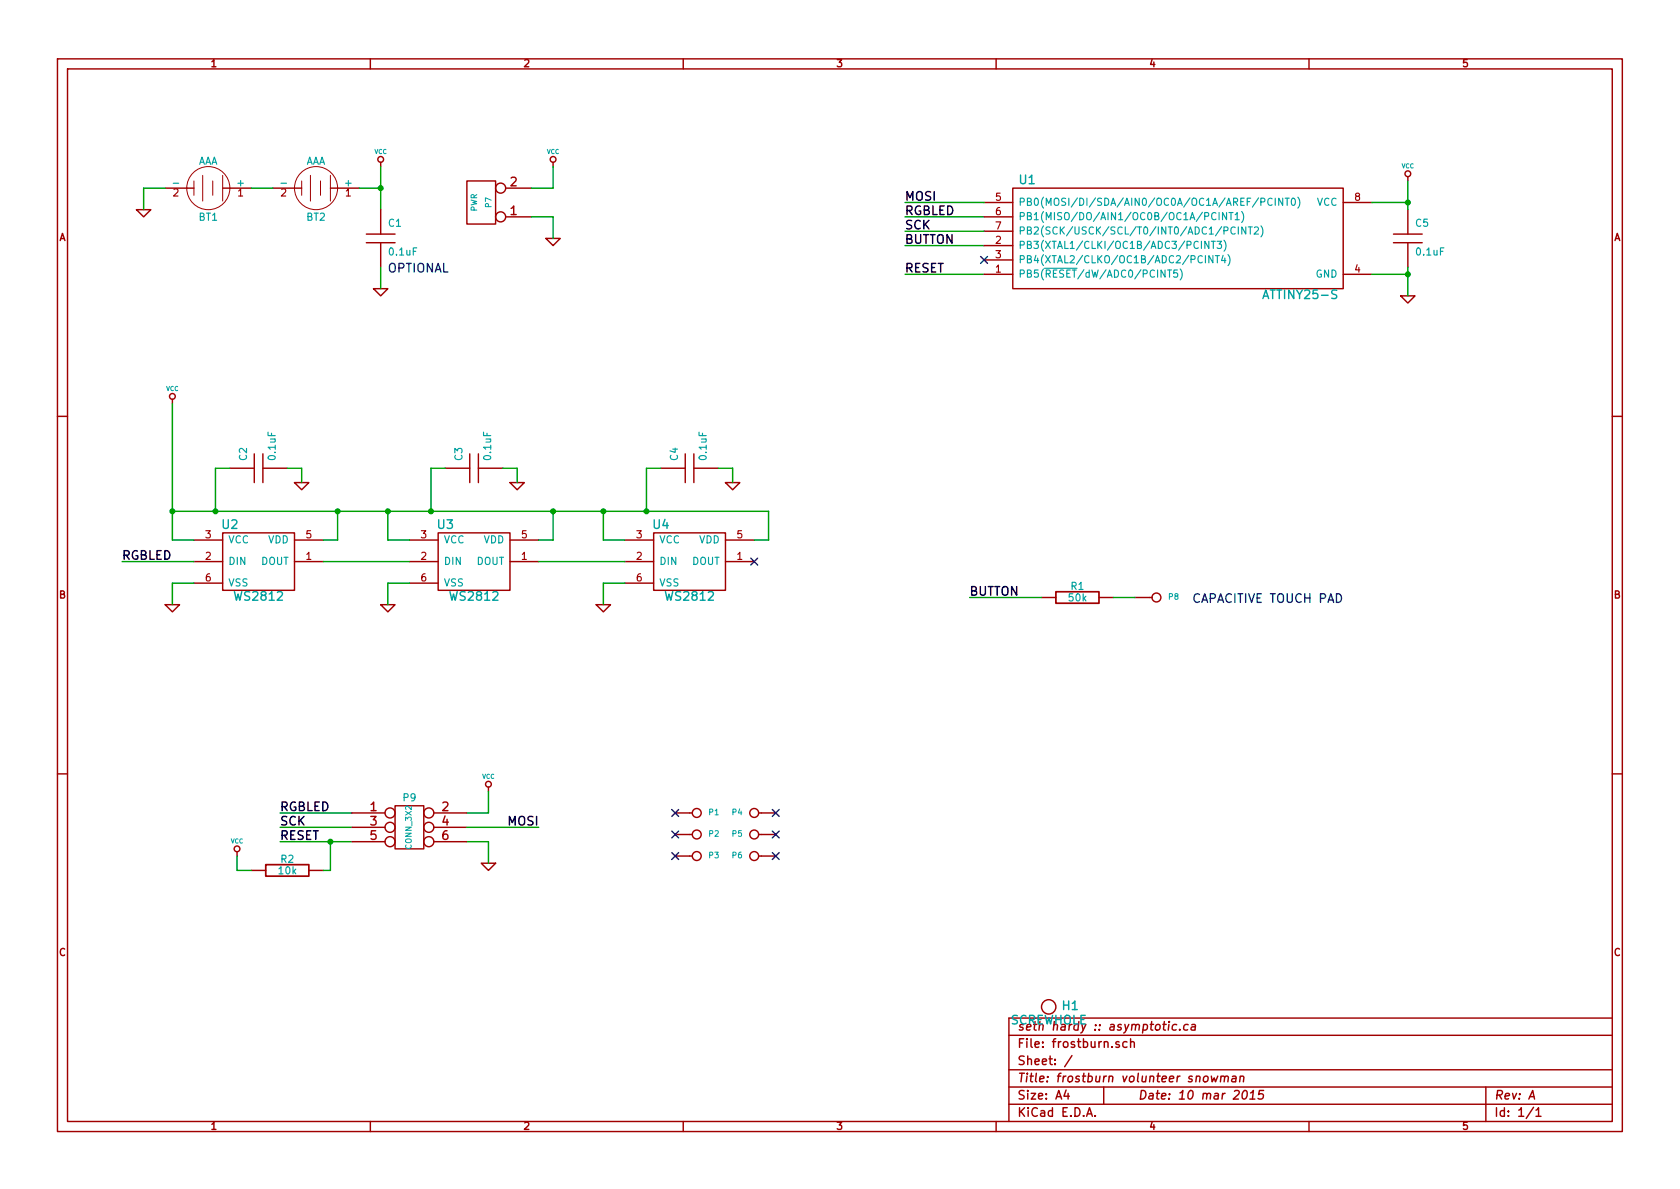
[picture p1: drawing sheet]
EESchema Schematic File Version 2  date 3/9/2015 10:47:41 PM
LIBS:shardy
LIBS:frostburn-cache
EELAYER 27 0
EELAYER END
$Descr A4 11693 8268
encoding utf-8
Sheet 1 1
Title "frostburn volunteer snowman"
Date "10 mar 2015"
Rev "A"
Comp "seth hardy :: asymptotic.ca"
Comment1 ""
Comment2 ""
Comment3 ""
Comment4 ""
$EndDescr
$Comp
L BATTERY BT1
U 1 1
P 1450 1300
F 0 "BT1" H 1450 1500 50  0000 C CNN
F 1 "AAA" H 1450 1110 50  0000 C CNN
F 2 "BATT-AAA-BK-82" H 1450 1300 60  0001 C CNN
F 3 "~" H 1450 1300 60  0000 C CNN
	1    1450 1300
	-1   0    0    1   
$EndComp
$Comp
L CONN_2 P7
U 1 1
P 3350 1400
F 0 "P7" V 3300 1400 40  0000 C CNN
F 1 "PWR" V 3400 1400 40  0000 C CNN
F 2 "SIL-2" H 3350 1400 60  0001 C CNN
F 3 "~" H 3350 1400 60  0000 C CNN
	1    3350 1400
	-1   0    0    1   
$EndComp
$Comp
L VCC #PWR01
U 1 1
P 2650 1150
F 0 "#PWR01" H 2650 1250 30  0001 C CNN
F 1 "VCC" H 2650 1250 30  0000 C CNN
F 2 "~" H 2650 1150 60  0000 C CNN
F 3 "~" H 2650 1150 60  0000 C CNN
	1    2650 1150
	1    0    0    -1  
$EndComp
$Comp
L GND #PWR02
U 1 1
P 1000 1450
F 0 "#PWR02" H 1000 1450 30  0001 C CNN
F 1 "GND" H 1000 1380 30  0001 C CNN
F 2 "~" H 1000 1450 60  0000 C CNN
F 3 "~" H 1000 1450 60  0000 C CNN
	1    1000 1450
	1    0    0    -1  
$EndComp
$Comp
L GND #PWR03
U 1 1
P 3850 1650
F 0 "#PWR03" H 3850 1650 30  0001 C CNN
F 1 "GND" H 3850 1580 30  0001 C CNN
F 2 "~" H 3850 1650 60  0000 C CNN
F 3 "~" H 3850 1650 60  0000 C CNN
	1    3850 1650
	1    0    0    -1  
$EndComp
$Comp
L GND #PWR04
U 1 1
P 3400 6000
F 0 "#PWR04" H 3400 6000 30  0001 C CNN
F 1 "GND" H 3400 5930 30  0001 C CNN
F 2 "~" H 3400 6000 60  0000 C CNN
F 3 "~" H 3400 6000 60  0000 C CNN
	1    3400 6000
	-1   0    0    -1  
$EndComp
$Comp
L VCC #PWR05
U 1 1
P 3400 5500
F 0 "#PWR05" H 3400 5600 30  0001 C CNN
F 1 "VCC" H 3400 5600 30  0000 C CNN
F 2 "~" H 3400 5500 60  0000 C CNN
F 3 "~" H 3400 5500 60  0000 C CNN
	1    3400 5500
	-1   0    0    -1  
$EndComp
$Comp
L WS2812 U2
U 1 1
P 1800 3900
F 0 "U2" H 1600 4150 60  0000 C CNN
F 1 "WS2812" H 1800 3650 60  0000 C CNN
F 2 "5050" H 1800 3900 60  0001 C CNN
F 3 "~" H 1800 3900 60  0000 C CNN
	1    1800 3900
	1    0    0    -1  
$EndComp
$Comp
L WS2812 U4
U 1 1
P 4800 3900
F 0 "U4" H 4600 4150 60  0000 C CNN
F 1 "WS2812" H 4800 3650 60  0000 C CNN
F 2 "5050" H 4800 3900 60  0001 C CNN
F 3 "~" H 4800 3900 60  0000 C CNN
	1    4800 3900
	1    0    0    -1  
$EndComp
$Comp
L WS2812 U3
U 1 1
P 3300 3900
F 0 "U3" H 3100 4150 60  0000 C CNN
F 1 "WS2812" H 3300 3650 60  0000 C CNN
F 2 "5050" H 3300 3900 60  0001 C CNN
F 3 "~" H 3300 3900 60  0000 C CNN
	1    3300 3900
	1    0    0    -1  
$EndComp
$Comp
L C C3
U 1 1
P 3300 3250
F 0 "C3" H 3350 3350 50  0000 L CNN
F 1 "0.1uF" H 3350 3150 50  0000 L CNN
F 2 "SM0805" H 3300 3250 60  0001 C CNN
F 3 "~" H 3300 3250 60  0000 C CNN
	1    3300 3250
	0    -1   -1   0   
$EndComp
$Comp
L C C4
U 1 1
P 4800 3250
F 0 "C4" H 4850 3350 50  0000 L CNN
F 1 "0.1uF" H 4850 3150 50  0000 L CNN
F 2 "SM0805" H 4800 3250 60  0001 C CNN
F 3 "~" H 4800 3250 60  0000 C CNN
	1    4800 3250
	0    -1   -1   0   
$EndComp
$Comp
L C C2
U 1 1
P 1800 3250
F 0 "C2" H 1850 3350 50  0000 L CNN
F 1 "0.1uF" H 1850 3150 50  0000 L CNN
F 2 "SM0805" H 1800 3250 60  0001 C CNN
F 3 "~" H 1800 3250 60  0000 C CNN
	1    1800 3250
	0    -1   -1   0   
$EndComp
$Comp
L VCC #PWR06
U 1 1
P 1200 2800
F 0 "#PWR06" H 1200 2900 30  0001 C CNN
F 1 "VCC" H 1200 2900 30  0000 C CNN
F 2 "~" H 1200 2800 60  0000 C CNN
F 3 "~" H 1200 2800 60  0000 C CNN
	1    1200 2800
	1    0    0    -1  
$EndComp
NoConn ~ 5250 3900
$Comp
L GND #PWR07
U 1 1
P 1200 4200
F 0 "#PWR07" H 1200 4200 30  0001 C CNN
F 1 "GND" H 1200 4130 30  0001 C CNN
F 2 "~" H 1200 4200 60  0000 C CNN
F 3 "~" H 1200 4200 60  0000 C CNN
	1    1200 4200
	1    0    0    -1  
$EndComp
$Comp
L GND #PWR08
U 1 1
P 3600 3350
F 0 "#PWR08" H 3600 3350 30  0001 C CNN
F 1 "GND" H 3600 3280 30  0001 C CNN
F 2 "~" H 3600 3350 60  0000 C CNN
F 3 "~" H 3600 3350 60  0000 C CNN
	1    3600 3350
	1    0    0    -1  
$EndComp
$Comp
L GND #PWR09
U 1 1
P 2100 3350
F 0 "#PWR09" H 2100 3350 30  0001 C CNN
F 1 "GND" H 2100 3280 30  0001 C CNN
F 2 "~" H 2100 3350 60  0000 C CNN
F 3 "~" H 2100 3350 60  0000 C CNN
	1    2100 3350
	1    0    0    -1  
$EndComp
$Comp
L GND #PWR010
U 1 1
P 5100 3350
F 0 "#PWR010" H 5100 3350 30  0001 C CNN
F 1 "GND" H 5100 3280 30  0001 C CNN
F 2 "~" H 5100 3350 60  0000 C CNN
F 3 "~" H 5100 3350 60  0000 C CNN
	1    5100 3350
	1    0    0    -1  
$EndComp
Text Label 850  3900 0    60   ~ 0
RGBLED
$Comp
L GND #PWR011
U 1 1
P 2700 4200
F 0 "#PWR011" H 2700 4200 30  0001 C CNN
F 1 "GND" H 2700 4130 30  0001 C CNN
F 2 "~" H 2700 4200 60  0000 C CNN
F 3 "~" H 2700 4200 60  0000 C CNN
	1    2700 4200
	1    0    0    -1  
$EndComp
$Comp
L GND #PWR012
U 1 1
P 4200 4200
F 0 "#PWR012" H 4200 4200 30  0001 C CNN
F 1 "GND" H 4200 4130 30  0001 C CNN
F 2 "~" H 4200 4200 60  0000 C CNN
F 3 "~" H 4200 4200 60  0000 C CNN
	1    4200 4200
	1    0    0    -1  
$EndComp
$Comp
L C C5
U 1 1
P 9800 1650
F 0 "C5" H 9850 1750 50  0000 L CNN
F 1 "0.1uF" H 9850 1550 50  0000 L CNN
F 2 "SM0805" H 9800 1650 60  0001 C CNN
F 3 "~" H 9800 1650 60  0000 C CNN
	1    9800 1650
	1    0    0    -1  
$EndComp
$Comp
L VCC #PWR013
U 1 1
P 9800 1250
F 0 "#PWR013" H 9800 1350 30  0001 C CNN
F 1 "VCC" H 9800 1350 30  0000 C CNN
F 2 "~" H 9800 1250 60  0000 C CNN
F 3 "~" H 9800 1250 60  0000 C CNN
	1    9800 1250
	1    0    0    -1  
$EndComp
$Comp
L GND #PWR014
U 1 1
P 9800 2050
F 0 "#PWR014" H 9800 2050 30  0001 C CNN
F 1 "GND" H 9800 1980 30  0001 C CNN
F 2 "~" H 9800 2050 60  0000 C CNN
F 3 "~" H 9800 2050 60  0000 C CNN
	1    9800 2050
	1    0    0    -1  
$EndComp
Wire Wire Line
	1150 1300 1000 1300
Wire Wire Line
	1000 1300 1000 1450
Wire Wire Line
	3700 1500 3850 1500
Wire Wire Line
	3850 1500 3850 1650
Wire Wire Line
	1350 3900 850  3900
Wire Wire Line
	1200 4200 1200 4050
Wire Wire Line
	1200 4050 1350 4050
Wire Wire Line
	2250 3900 2850 3900
Wire Wire Line
	3750 3900 4350 3900
Wire Wire Line
	2700 4200 2700 4050
Wire Wire Line
	2700 4050 2850 4050
Wire Wire Line
	4200 4200 4200 4050
Wire Wire Line
	4200 4050 4350 4050
Wire Wire Line
	1200 3550 5350 3550
Wire Wire Line
	5350 3550 5350 3750
Wire Wire Line
	5350 3750 5250 3750
Wire Wire Line
	1200 3750 1350 3750
Connection ~ 1200 3550
Wire Wire Line
	1600 3250 1500 3250
Wire Wire Line
	1500 3250 1500 3550
Connection ~ 1500 3550
Wire Wire Line
	3100 3250 3000 3250
Wire Wire Line
	3000 3250 3000 3550
Connection ~ 3000 3550
Wire Wire Line
	4600 3250 4500 3250
Wire Wire Line
	4500 3250 4500 3550
Connection ~ 4500 3550
Wire Wire Line
	3750 3750 3850 3750
Wire Wire Line
	3850 3750 3850 3550
Connection ~ 3850 3550
Wire Wire Line
	2250 3750 2350 3750
Wire Wire Line
	2350 3750 2350 3550
Connection ~ 2350 3550
Wire Wire Line
	2000 3250 2100 3250
Wire Wire Line
	2100 3250 2100 3350
Wire Wire Line
	3500 3250 3600 3250
Wire Wire Line
	3600 3250 3600 3350
Wire Wire Line
	5000 3250 5100 3250
Wire Wire Line
	5100 3250 5100 3350
Wire Wire Line
	2850 3750 2700 3750
Wire Wire Line
	2700 3750 2700 3550
Connection ~ 2700 3550
Wire Wire Line
	4350 3750 4200 3750
Wire Wire Line
	4200 3750 4200 3550
Connection ~ 4200 3550
Wire Wire Line
	6850 1500 6300 1500
Wire Wire Line
	6300 1700 6850 1700
Wire Wire Line
	6850 1900 6300 1900
Text Label 6300 1500 0    60   ~ 0
RGBLED
Text Label 6300 1700 0    60   ~ 0
BUTTON
$Comp
L R R1
U 1 1
P 7500 4150
F 0 "R1" V 7580 4150 50  0000 C CNN
F 1 "50k" V 7500 4150 50  0000 C CNN
F 2 "SM0805" H 7500 4150 60  0001 C CNN
F 3 "~" H 7500 4150 60  0000 C CNN
	1    7500 4150
	0    -1   -1   0   
$EndComp
Wire Wire Line
	7250 4150 6750 4150
Text Label 6750 4150 0    60   ~ 0
BUTTON
$Comp
L CONN_1 P8
U 1 1
P 8050 4150
F 0 "P8" H 8130 4150 40  0000 L CNN
F 1 "CONN_1" H 8050 4205 30  0001 C CNN
F 2 "CAPTOUCHCIRCLE" H 8050 4150 60  0001 C CNN
F 3 "~" H 8050 4150 60  0000 C CNN
	1    8050 4150
	1    0    0    -1  
$EndComp
Wire Wire Line
	7750 4150 7900 4150
$Comp
L CONN_1 P1
U 1 1
P 4850 5650
F 0 "P1" H 4930 5650 40  0000 L CNN
F 1 "CONN_1" H 4850 5705 30  0001 C CNN
F 2 "CLIPPAD" H 4850 5650 60  0001 C CNN
F 3 "~" H 4850 5650 60  0000 C CNN
	1    4850 5650
	1    0    0    -1  
$EndComp
$Comp
L CONN_1 P4
U 1 1
P 5250 5650
F 0 "P4" H 5330 5650 40  0000 L CNN
F 1 "CONN_1" H 5250 5705 30  0001 C CNN
F 2 "CLIPPAD" H 5250 5650 60  0001 C CNN
F 3 "~" H 5250 5650 60  0000 C CNN
	1    5250 5650
	-1   0    0    -1  
$EndComp
$Comp
L CONN_1 P2
U 1 1
P 4850 5800
F 0 "P2" H 4930 5800 40  0000 L CNN
F 1 "CONN_1" H 4850 5855 30  0001 C CNN
F 2 "CLIPPAD" H 4850 5800 60  0001 C CNN
F 3 "~" H 4850 5800 60  0000 C CNN
	1    4850 5800
	1    0    0    -1  
$EndComp
$Comp
L CONN_1 P5
U 1 1
P 5250 5800
F 0 "P5" H 5330 5800 40  0000 L CNN
F 1 "CONN_1" H 5250 5855 30  0001 C CNN
F 2 "CLIPPAD" H 5250 5800 60  0001 C CNN
F 3 "~" H 5250 5800 60  0000 C CNN
	1    5250 5800
	-1   0    0    -1  
$EndComp
$Comp
L CONN_1 P3
U 1 1
P 4850 5950
F 0 "P3" H 4930 5950 40  0000 L CNN
F 1 "CONN_1" H 4850 6005 30  0001 C CNN
F 2 "CLIPPAD" H 4850 5950 60  0001 C CNN
F 3 "~" H 4850 5950 60  0000 C CNN
	1    4850 5950
	1    0    0    -1  
$EndComp
$Comp
L CONN_1 P6
U 1 1
P 5250 5950
F 0 "P6" H 5330 5950 40  0000 L CNN
F 1 "CONN_1" H 5250 6005 30  0001 C CNN
F 2 "CLIPPAD" H 5250 5950 60  0001 C CNN
F 3 "~" H 5250 5950 60  0000 C CNN
	1    5250 5950
	-1   0    0    -1  
$EndComp
Wire Wire Line
	3400 5500 3400 5650
Wire Wire Line
	3400 5650 3250 5650
Wire Wire Line
	3250 5850 3400 5850
Wire Wire Line
	3400 5850 3400 6000
Wire Wire Line
	2450 5650 1950 5650
Wire Wire Line
	1950 5750 2450 5750
Wire Wire Line
	1950 5850 2450 5850
NoConn ~ 5400 5800
Text Label 6300 1900 0    60   ~ 0
RESET
Text Label 1950 5650 0    60   ~ 0
RGBLED
Text Label 1950 5750 0    60   ~ 0
SCK
Text Label 1950 5850 0    60   ~ 0
RESET
Text Notes 8300 4200 0    60   ~ 0
CAPACITIVE TOUCH PAD
Wire Wire Line
	1200 2800 1200 3750
$Comp
L SCREWHOLE H1
U 1 1
P 7300 7000
F 0 "H1" H 7450 7000 60  0000 C CNN
F 1 "SCREWHOLE" H 7300 6900 60  0000 C CNN
F 2 "1pin" H 7300 7000 60  0001 C CNN
F 3 "~" H 7300 7000 60  0000 C CNN
	1    7300 7000
	1    0    0    -1  
$EndComp
$Comp
L BATTERY BT2
U 1 1
P 2200 1300
F 0 "BT2" H 2200 1500 50  0000 C CNN
F 1 "AAA" H 2200 1110 50  0000 C CNN
F 2 "BATT-AAA-BK-82" H 2200 1300 60  0001 C CNN
F 3 "~" H 2200 1300 60  0000 C CNN
	1    2200 1300
	-1   0    0    1   
$EndComp
Wire Wire Line
	1750 1300 1900 1300
Wire Wire Line
	2500 1300 2650 1300
Wire Wire Line
	2650 1150 2650 1450
$Comp
L VCC #PWR017
U 1 1
P 3850 1150
F 0 "#PWR017" H 3850 1250 30  0001 C CNN
F 1 "VCC" H 3850 1250 30  0000 C CNN
F 2 "~" H 3850 1150 60  0000 C CNN
F 3 "~" H 3850 1150 60  0000 C CNN
	1    3850 1150
	1    0    0    -1  
$EndComp
Wire Wire Line
	3700 1300 3850 1300
Wire Wire Line
	3850 1300 3850 1150
$Comp
L C C1
U 1 1
P 2650 1650
F 0 "C1" H 2700 1750 50  0000 L CNN
F 1 "0.1uF" H 2700 1550 50  0000 L CNN
F 2 "SM0805" H 2650 1650 60  0001 C CNN
F 3 "~" H 2650 1650 60  0000 C CNN
	1    2650 1650
	1    0    0    -1  
$EndComp
$Comp
L GND #PWR018
U 1 1
P 2650 2000
F 0 "#PWR018" H 2650 2000 30  0001 C CNN
F 1 "GND" H 2650 1930 30  0001 C CNN
F 2 "~" H 2650 2000 60  0000 C CNN
F 3 "~" H 2650 2000 60  0000 C CNN
	1    2650 2000
	1    0    0    -1  
$EndComp
Connection ~ 2650 1300
Wire Wire Line
	2650 1850 2650 2000
Text Notes 2700 1900 0    60   ~ 0
OPTIONAL
$Comp
L VCC #PWR019
U 1 1
P 1650 5950
F 0 "#PWR019" H 1650 6050 30  0001 C CNN
F 1 "VCC" H 1650 6050 30  0000 C CNN
F 2 "~" H 1650 5950 60  0000 C CNN
F 3 "~" H 1650 5950 60  0000 C CNN
	1    1650 5950
	-1   0    0    -1  
$EndComp
$Comp
L R R2
U 1 1
P 2000 6050
F 0 "R2" V 2080 6050 50  0000 C CNN
F 1 "10k" V 2000 6050 50  0000 C CNN
F 2 "SM0805" H 2000 6050 60  0001 C CNN
F 3 "~" H 2000 6050 60  0000 C CNN
	1    2000 6050
	0    -1   -1   0   
$EndComp
Wire Wire Line
	1650 5950 1650 6050
Wire Wire Line
	1650 6050 1750 6050
Wire Wire Line
	2250 6050 2300 6050
Wire Wire Line
	2300 6050 2300 5850
$Comp
L ATTINY25-S U1
U 1 1
P 8200 1650
F 0 "U1" H 7150 2050 60  0000 C CNN
F 1 "ATTINY25-S" H 9050 1250 60  0000 C CNN
F 2 "SO-8" H 7300 1250 60  0001 C CNN
F 3 "" H 8200 1650 60  0000 C CNN
	1    8200 1650
	1    0    0    -1  
$EndComp
Wire Wire Line
	9550 1400 9800 1400
Wire Wire Line
	9800 1250 9800 1450
Connection ~ 9800 1400
Wire Wire Line
	9550 1900 9800 1900
Wire Wire Line
	9800 1850 9800 2050
Connection ~ 9800 1900
$Comp
L CONN_3X2 P9
U 1 1
P 2850 5800
F 0 "P9" H 2850 6050 50  0000 C CNN
F 1 "CONN_3X2" V 2850 5850 40  0000 C CNN
F 2 "pin_array_3x2" H 2850 5800 60  0001 C CNN
F 3 "~" H 2850 5800 60  0000 C CNN
	1    2850 5800
	1    0    0    -1  
$EndComp
Wire Wire Line
	3250 5750 3750 5750
Text Label 3750 5750 2    60   ~ 0
MOSI
NoConn ~ 4700 5800
NoConn ~ 4700 5950
NoConn ~ 5400 5950
NoConn ~ 4700 5650
NoConn ~ 5400 5650
Connection ~ 2300 5850
Wire Wire Line
	6850 1400 6300 1400
Wire Wire Line
	6850 1600 6300 1600
NoConn ~ 6850 1800
Text Label 6300 1400 0    60   ~ 0
MOSI
Text Label 6300 1600 0    60   ~ 0
SCK
$EndSCHEMATC
